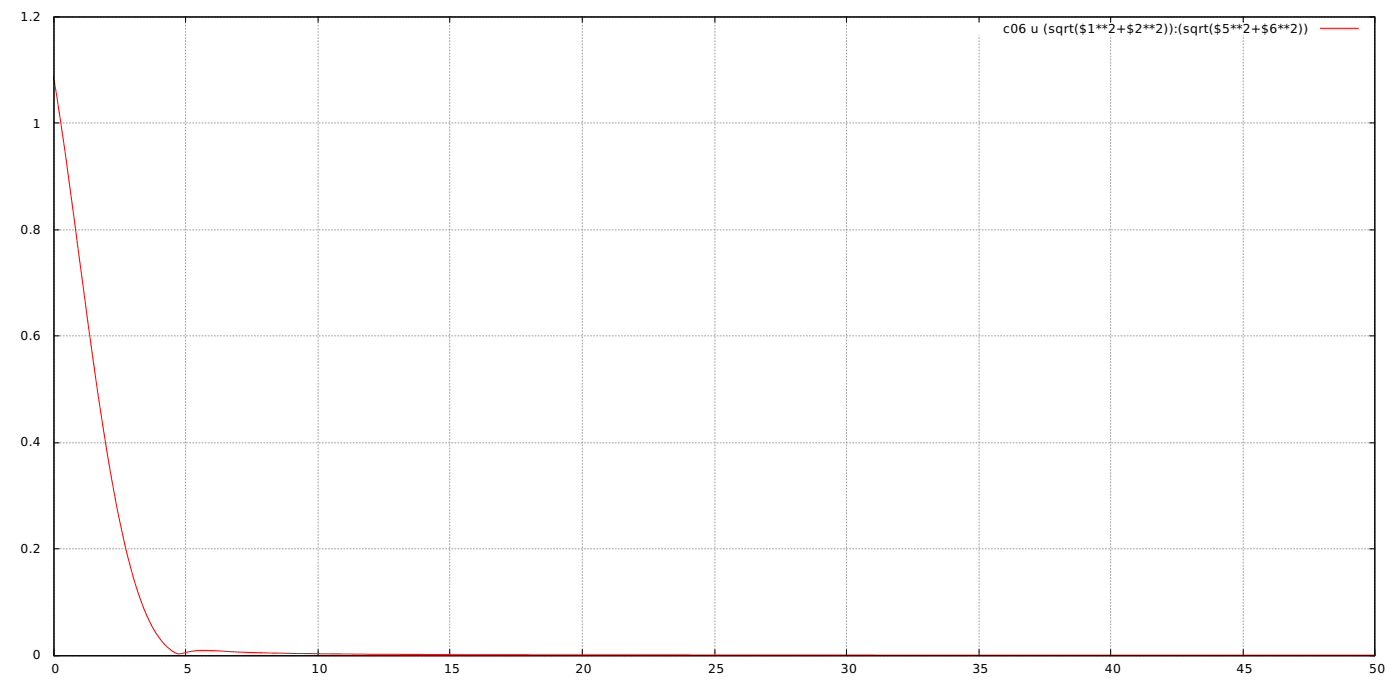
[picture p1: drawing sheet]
<svg xmlns="http://www.w3.org/2000/svg" width="480mm" height="234mm" viewBox="0 0 480 234" stroke-linecap="round" stroke-linejoin="round" font-family="sans-serif">
<g fill="none" stroke="#a0a0a4" stroke-width=".35" stroke-dasharray=".4 .7">
<path d="M18.5 5.8h453.3M336 7.6v-1.8M381.2 7.6v-1.8M426.7 7.6v-1.8M18.5 42.2h453.3M18.5 78.8h453.3M18.5 115.2h453.3M18.5 151.9h453.3M18.5 188.2h453.3M18.5 224.9h453.3M18.5 224.9v-219.1M63.7 224.9v-219.1"/>
<path d="M109.2 224.9v-219.1M154.3 224.9v-219.1M199.8 224.9v-219.1M245.4 224.9v-219.1M290.5 224.9v-219.1M336 224.9v-212.7M381.2 224.9v-212.7M426.7 224.9v-212.7M471.8 224.9v-219.1"/>
</g>
<g fill="none" stroke="#000" stroke-width=".35">
<path d="M18.5 5.8h453.3v219.1h-453.3zM20.3 5.8h-1.8v1.8M63.7 5.8v1.8M109.2 5.8v1.8M154.3 5.8v1.8M199.8 5.8v1.8M245.4 5.8v1.8M290.5 5.8v1.8M336 5.8v1.8M381.2 5.8v1.8M426.7 5.8v1.8M470.1 5.8h1.7v1.8"/>
<path d="M18.5 42.2h1.8M470.1 42.2h1.7M18.5 78.8h1.8M470.1 78.8h1.7M18.5 115.2h1.8M470.1 115.2h1.7M18.5 151.9h1.8M470.1 151.9h1.7M18.5 188.2h1.8M470.1 188.2h1.7M18.5 222.8v2.1h1.8M63.7 222.8v2.1"/>
<path d="M109.2 222.8v2.1M154.3 222.8v2.1M199.8 222.8v2.1M245.4 222.8v2.1M290.5 222.8v2.1M336 222.8v2.1M381.2 222.8v2.1M426.7 222.8v2.1M471.8 222.8v2.1h-1.7"/>
</g>
<path d="M453.1 9.7h13.1M18.3 26.1l4.6 30.1 9.9 73.6a587 587 0 0 0 12.3 65.9 72.3 72.3 0 0 0 9.5 23l2.3 2.7 1.4 1.2a4.7 4.7 0 0 0 5.9 1.1l2.7-.5 4.5-.1 15 .7 13.2 .3 66.6 .4 305.8 .2" fill="none" stroke="#f00" stroke-width=".35"/>
<g font-size="4.2">
<text x="7.1" y="7.1">1.2</text>
<text x="344.3" y="11.3">c06 u (sqrt($1**2+$2**2)):(sqrt($5**2+$6**2))</text>
<text x="11.3" y="43.7">1</text>
<text x="7.1" y="80.1">0.8</text>
<text x="7.1" y="116.8">0.6</text>
<text x="7.1" y="153.1">0.4</text>
<text x="7.1" y="189.8">0.2</text>
<text x="11.3" y="226.1">0</text>
<text x="17.6" y="230.7">0</text>
<text x="63.1" y="230.7">5</text>
<text x="106.9" y="230.7">10</text>
<text x="152.4" y="230.7">15</text>
<text x="197.6" y="230.7">20</text>
<text x="243.1" y="230.7">25</text>
<text x="288.6" y="230.7">30</text>
<text x="333.7" y="230.7">35</text>
<text x="379.2" y="230.7">40</text>
<text x="424.4" y="230.7">45</text>
<text x="469.9" y="230.7">50</text>
</g>
</svg>
